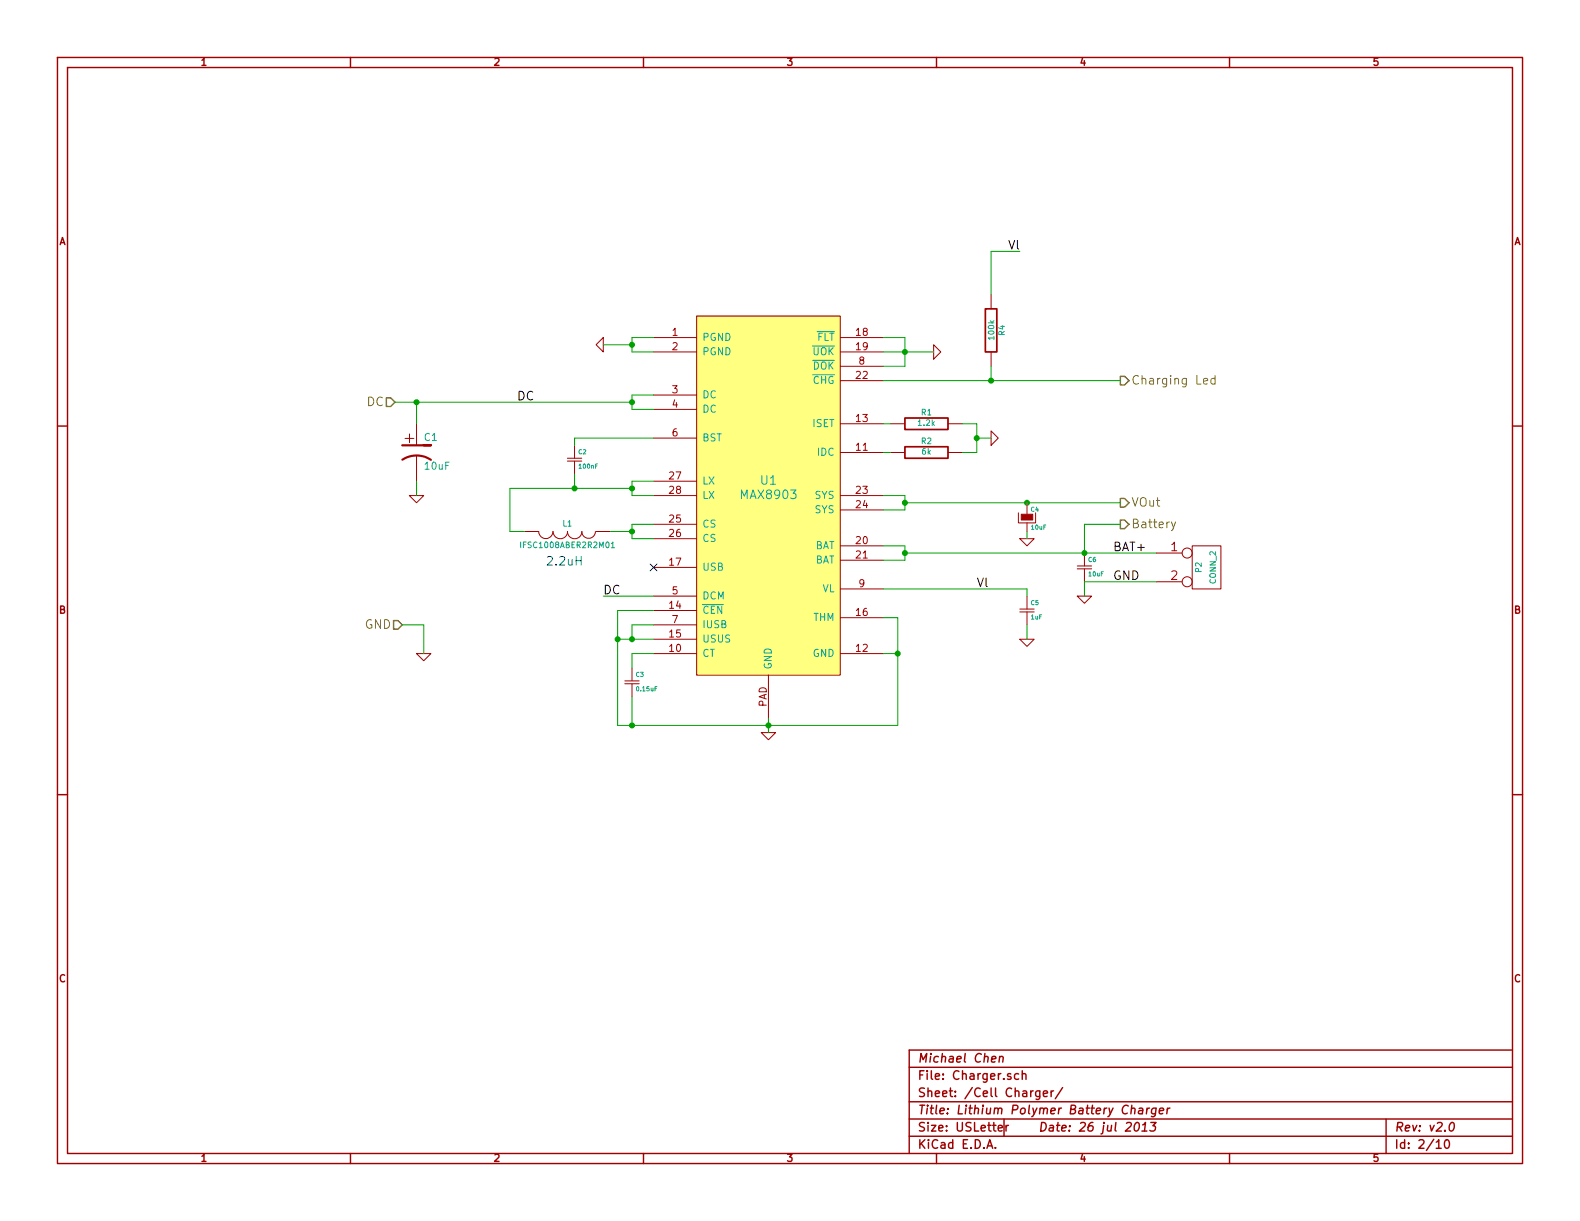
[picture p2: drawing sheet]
<svg xmlns="http://www.w3.org/2000/svg" width="279mm" height="216mm" viewBox="0 0 279 216" stroke-linecap="round" stroke-linejoin="round" font-family="sans-serif">
<g fill="none" stroke="#a00000" stroke-width=".25">
<path d="M10.2 10.2h259v195.5h-259zM11.9 11.9h255.6v192.1h-255.6zM62 10.2v1.7M113.8 10.2v1.7M165.6 10.2v1.7M217.4 10.2v1.7M10.2 75.3h1.7M267.5 75.3h1.7M10.2 140.5h1.7M267.5 140.5h1.7M160.8 188.7h106.7M160.8 194.8h106.7"/>
<path d="M160.8 197.9h106.7M175.3 187.3l.8-.1-.1-.3h-.5l-.2 .7 .2 .2 .4-.1M176.5 199.5l.8-.1-.1-.3-.4-.1-.3 .2 .1 .7h.6M176.8 186.9l.2-.1 .3 .1v.9M176.8 186.8l-.1 1M177.5 197.9v3M177.9 199v1M178.3 199l-.2 .1-.2 .2M180.1 189.9a.48 .48 0 0 0-.6 .1v.7l.2 .2 .4-.1M180.8 190v-.1a.36 .36 0 0 1 .6 .2v.8M180.8 189.3v1.6M183.9 192.9v1.2l-.3 .3-.4-.1"/>
<path d="M183.9 193a.48 .48 0 0 0-.7 0v.8l.2 .1 .5-.1M184.5 193.4l.7-.1v-.3l-.5-.1-.2 .2 .1 .7h.6M185.9 192.9v1M186.3 192.9l-.3 .1-.1 .2M187.9 192.3l-1.3 2M199.5 195.6a.73 .73 0 0 0-1 .4 .73 .73 0 0 0 .5 1l.3-.2M200.1 196.1l.2-.2 .4 .1-.1 1M200.2 195.4l-.2 1.6M200.9 198.6l.3-.1a.88 .88 0 0 1-.3 1.5l-.3-.3a1.17 1.17 0 0 1 .3-1.1zM201.4 196h.6v1M201.9 200h.9M202.1 198.9l.5-.4-.2 1.5"/>
<path d="M202.1 196.3a.69 .69 0 0 0-.8 .3v.3l.2 .1 .5-.1M202.8 195.9l-.1 1.1M203.3 195.9l-.3 .1-.2 .2M203.5 198.5h.9l-.5 .6h.3l.1 .3v.3l-.3 .3-.7-.1M204.4 196l-.1-.1a.52 .52 0 0 0-.6 .3v.6l.2 .2 .4-.1M204.4 195.9l-.1 1.3-.3 .3-.4-.1M205 196.4l.8-.1-.1-.3h-.6l-.1 .7 .2 .3 .4-.1M206.5 195.9l-.2 1.1M206.9 195.9l-.3 .1-.2 .2M245.1 197.9v6.1M256.5 198.6l.4-.1a.88 .88 0 0 1-.3 1.5l-.3-.3a1.19 1.19 0 0 1 .2-1.1zM267.5 185.7h-106.7v18.3"/>
<path d="M62 204v1.7M113.8 204v1.7M160.8 200.9h106.7M165.6 204v1.7M174.5 203l.5-1.5 .5 1.5M174.7 202.6h.7M176 202.9v.1M217.4 204v1.7M254 202l.4-.5v1.5M254 203h.9M255.6 201.7l.2-.2a.86 .86 0 0 1 .5 .7 .86 .86 0 0 1-.4 .8 .81 .81 0 0 1-.3-1.3z"/>
</g>
<path d="M68.3 70.4h.8l.7 .7-.7 .8h-.8zM198.1 66.5h.8l.7 .8-.7 .8h-.8zM198.1 88.1h.8l.7 .8-.7 .8h-.8zM198.1 91.9h.8l.7 .8-.7 .8h-.8zM69.6 109.7h.8l.7 .8-.7 .8h-.8z" fill="none" stroke="#808000" stroke-width=".25"/>
<path d="M212.8 67.4l.8-.1-.1-.3-.4-.1-.3 .2 .1 .7h.6M214.9 67a.48 .48 0 0 0-.7 .1v.7l.2 .1 .5-.1M214.9 66.4v1.5M207.9 92.3l-.5 1.4-.2 .1" fill="none" stroke="#808000" stroke-width=".18"/>
<path d="M123.2 55.9h25.4v63.5h-25.4z" fill="#ffff80" stroke="#ffff80" stroke-width=".25"/>
<g fill="none" stroke="#a00000" stroke-width=".18">
<path d="M106.7 59.7v2.5l-1.3-1.2zM115.6 59.7h7.6M123.2 55.9h25.4v63.5h-25.4zM148.6 59.7h7.6M175.3 52.1v2.5M73.7 74.9v3.8M101.6 78.7v2.3M115.6 62.2h7.6M115.6 69.9h7.6M115.6 72.4h7.6M115.6 77.5h7.6M148.6 62.2h7.6"/>
<path d="M148.6 64.8h7.6M148.6 67.3h7.6M148.6 74.9h7.6M157.5 74.9h2.5M165.1 61l1.3 1.2-1.3 1.3zM167.6 74.9h2.6M175.3 76.2l1.2 1.3-1.2 1.2zM175.3 62.2v2.6M72.4 87.6h2.5l-1.2 1.3zM73.7 80.5v4.6M92.7 94h2.6a1.24 1.24 0 0 0 1.2 1.2 1.24 1.24 0 0 0 1.3-1.2M97.8 94a1.27 1.27 0 0 0 1.3 1.3 1.27 1.27 0 0 0 1.3-1.3 1.27 1.27 0 0 0 1.2 1.3 1.27 1.27 0 0 0 1.3-1.3 1.19 1.19 0 0 0 1.2 1.2 1.19 1.19 0 0 0 1.2-1.2"/>
<path d="M100.3 81.5h2.6M100.3 81h2.6M101.6 81.5v2.3M105.4 94h2.5M115.6 87.6h7.6M115.6 92.7h7.6M115.6 95.3h7.6M115.6 85.1h7.6M148.6 96.5h7.6M148.6 80h7.6M148.6 99.1h7.6M148.6 87.6h7.6"/>
<path d="M148.6 90.2h7.6M157.5 80h2.5M167.6 80h2.6M180.1 90.7v1.8h3v-1.8M180.3 95.3h2.6l-1.3 1.2zM181.6 88.9v2M181.6 92.5v1.5M191.8 97.8v2.3M204.5 97.8h4.5M210.8 96.5h5.1v7.6h-5.1zM73.7 115.6h2.5l-1.3 1.2zM111.8 118.1v2.3"/>
<path d="M115.6 105.4h7.6M115.6 110.5h7.6M115.6 115.6h7.6M115.6 108h7.6M115.6 113h7.6M115.6 100.3h7.6M135.9 119.4v7.6M148.6 104.1h7.6M148.6 115.6h7.6M148.6 109.2h7.6M180.3 113h2.6l-1.3 1.3zM180.3 108.2h2.6"/>
<path d="M180.3 107.7h2.6M181.6 105.4v2.3M181.6 108.2v2.3M190.5 105.4h2.5l-1.2 1.3zM190.5 100.6h2.5M190.5 100.1h2.5M191.8 100.6v2.3M204.5 102.9h4.5M110.5 120.9h2.5M110.5 120.4h2.5M111.8 120.9v2.3M134.6 129.5h2.6l-1.3 1.3z"/>
<circle cx="209.9" cy="97.8" r=".89"/>
<circle cx="209.9" cy="102.9" r=".89"/>
</g>
<path d="M144.5 58.6h3.1M143.7 61.2h3.9M143.7 63.7h3.9M143.7 66.3h3.9M92.1 95.8v1.1M108.1 96.1l.3-.3v1.1M108.1 96.9h.6M124.2 106.9h3.7" fill="none" stroke="#00a0a0" stroke-width=".18"/>
<g fill="none" stroke="#00a000" stroke-width=".18">
<path d="M115.6 59.7h-3.8v2.5h3.8M156.2 59.7h3.8v5.1h-3.8M180.3 44.5h-5v7.6M69.8 71.1h42M73.7 71.1v3.8M106.7 61h5.1M115.6 69.9h-3.8v2.5h3.8M115.6 77.5h-14v1.2M156.2 62.2h8.9M156.2 74.9h1.3M156.2 67.3h41.9M170.2 74.9h2.5v5.1h-2.5"/>
<path d="M172.7 77.5h2.6M175.3 64.8v2.5M73.7 85.1v2.5M101.6 83.8v2.6M107.9 94h3.9M111.8 86.4h-21.6v7.6h2.5M115.6 85.1h-3.8v2.5h3.8M115.6 92.7h-3.8v2.6h3.8M156.2 87.6h3.8v2.6h-3.8M156.2 96.5h3.8v2.6h-3.8M156.2 80h1.3M160 97.8h44.5"/>
<path d="M160 88.9h38.1M181.6 94v1.3M198.1 92.7h-6.3v5.1M71.1 110.5h3.8v5.1M106.7 105.4h8.9M109.2 113h6.4M115.6 110.5h-3.8v2.5M115.6 115.6h-3.8v2.5M115.6 108h-6.4v20.3h49.5v-19.1h-2.5M156.2 115.6h2.5M156.2 104.1h25.4v1.3M181.6 110.5v2.5"/>
<path d="M204.5 102.9h-12.7v2.5M111.8 123.2v5.1M135.9 127v2.5"/>
</g>
<g fill="#00a000" stroke="#00a000" stroke-width=".25">
<circle cx="111.8" cy="94" r=".41"/>
<circle cx="111.8" cy="86.4" r=".41"/>
<circle cx="101.6" cy="86.4" r=".41"/>
<circle cx="160" cy="97.8" r=".41"/>
<circle cx="191.8" cy="97.8" r=".41"/>
<circle cx="160" cy="88.9" r=".41"/>
<circle cx="181.6" cy="88.9" r=".41"/>
<circle cx="172.7" cy="77.5" r=".41"/>
<circle cx="109.2" cy="113" r=".41"/>
<circle cx="111.8" cy="113" r=".41"/>
<circle cx="111.8" cy="71.1" r=".41"/>
<circle cx="160" cy="62.2" r=".41"/>
<circle cx="111.8" cy="61" r=".41"/>
<circle cx="73.7" cy="71.1" r=".41"/>
<circle cx="111.8" cy="128.3" r=".41"/>
<circle cx="135.9" cy="128.3" r=".41"/>
<circle cx="175.3" cy="67.3" r=".41"/>
<circle cx="158.7" cy="115.6" r=".41"/>
</g>
<path d="M174.2 54.6h2.1v7.6h-2.1zM160 73.9h7.6v2h-7.6zM160 79h7.6v2h-7.6z" fill="none" stroke="#a00000" stroke-width=".3"/>
<path d="M115 99.7l1.2 1.2M116.2 99.7l-1.2 1.2" fill="none" stroke="#0000c0" stroke-width=".18"/>
<path d="M71.1 78.7h5.1h-1.3M71.1 81.3a4.6 4.6 0 0 1 5.1 0" fill="none" stroke="#a00000" stroke-width=".38"/>
<path d="M101.9 99.1h.9M102.8 98.4v1.5" fill="none" stroke="#00f" stroke-width=".18"/>
<path d="M180.6 90.9h2v1h-2z" fill="#a00000" stroke="#a00000" stroke-width=".18"/>
<text font-size="2.8" fill="#a00000" x="71.6" y="78.5">+</text>
<g font-size="2.1">
<text x="178.3" y="44.2">Vl</text>
<text x="91.4" y="70.9">DC</text>
<text x="196.8" y="97.5">BAT+</text>
<text x="106.7" y="105.2">DC</text>
<text x="172.7" y="103.9">Vl</text>
<text x="196.8" y="102.6">GND</text>
</g>
<g font-size="2.1" fill="#808000">
<text x="64.8" y="71.9">DC</text>
<text x="200.1" y="68.1">Charging Led</text>
<text x="200.1" y="89.7">VOut</text>
<text x="200.1" y="93.5">Battery</text>
<text x="64.4" y="111.3">GND</text>
</g>
<g font-size="2.1" fill="#00a0a0">
<text x="131.2" y="88.3">MAX8903</text>
<text x="134.5" y="85.8">U1</text>
</g>
<text font-size="2.1" fill="#00f" x="96.5" y="100.1">2.2uH</text>
<g font-size="2.1" fill="#a00000">
<text x="207.1" y="97.5">1</text>
<text x="207.1" y="102.6">2</text>
<text x="162.3" y="191">File: Charger.sch</text>
<text x="162.3" y="188">Michael Chen</text>
<text x="162.3" y="197.1">Title: Lithium Polymer Battery Charger</text>
<text x="162.3" y="194.1">Sheet: /Cell Charger/</text>
<text x="162.3" y="203.2">KiCad E.D.A.</text>
<text x="162.3" y="200.2">Size: USLetter</text>
<text x="183.6" y="200.2">Date: 26 jul 2013</text>
<text x="246.6" y="200.2">Rev: v2.0</text>
<text x="246.6" y="203.2">Id: 2/10</text>
</g>
<g font-size="1.8" fill="#a00000">
<text x="35.6" y="11.7">1</text>
<text x="87.4" y="11.7">2</text>
<text x="139.2" y="11.7">3</text>
<text x="191" y="11.7">4</text>
<text x="242.8" y="11.7">5</text>
<text x="10.4" y="43.4">A</text>
<text x="267.7" y="43.4">A</text>
<text x="118.9" y="59.4">1</text>
<text x="151.4" y="59.4">18</text>
<text x="118.9" y="62">2</text>
<text x="151.4" y="62">19</text>
<text x="151.9" y="64.5">8</text>
<text x="118.9" y="69.6">3</text>
<text x="151.4" y="67.1">22</text>
<text x="118.9" y="72.1">4</text>
<text x="118.9" y="77.2">6</text>
<text x="151.4" y="74.7">13</text>
<text x="151.4" y="79.8">11</text>
<text x="118.4" y="84.8">27</text>
<text x="118.4" y="87.4">28</text>
<text x="151.4" y="87.4">23</text>
<text x="151.4" y="89.9">24</text>
<text x="118.4" y="92.5">25</text>
<text x="118.4" y="95">26</text>
<text x="118.4" y="100.1">17</text>
<text x="151.4" y="96.3">20</text>
<text x="151.4" y="98.8">21</text>
<text x="118.4" y="107.7">14</text>
<text x="118.9" y="105.2">5</text>
<text x="151.9" y="103.9">9</text>
<text x="10.4" y="108.6">B</text>
<text x="118.4" y="112.8">15</text>
<text x="118.9" y="110.2">7</text>
<text x="151.4" y="109">16</text>
<text x="267.7" y="108.6">B</text>
<text x="118.4" y="115.3">10</text>
<text x="151.4" y="115.3">12</text>
<text x="135.6" y="125" transform="rotate(-90 135.6 125)">PAD</text>
<text x="10.4" y="173.7">C</text>
<text x="267.7" y="173.7">C</text>
<text x="35.6" y="205.5">1</text>
<text x="87.4" y="205.5">2</text>
<text x="139.2" y="205.5">3</text>
<text x="191" y="205.5">4</text>
<text x="242.8" y="205.5">5</text>
</g>
<g font-size="1.8" fill="#00a0a0">
<text x="124.2" y="60.3">PGND</text>
<text x="124.2" y="62.9">PGND</text>
<text x="143.6" y="65.4">DOK</text>
<text x="143.6" y="62.9">UOK</text>
<text x="144.3" y="60.3">FLT</text>
<text x="124.2" y="70.5">DC</text>
<text x="143.6" y="67.9">CHG</text>
<text x="124.2" y="73">DC</text>
<text x="143.6" y="75.6">ISET</text>
<text x="75.1" y="78">C1</text>
<text x="75.2" y="83.1">10uF</text>
<text x="124.2" y="78.1">BST</text>
<text x="144.5" y="80.6">IDC</text>
<text x="124.2" y="85.7">LX</text>
<text x="124.2" y="88.3">LX</text>
<text x="144" y="88.3">SYS</text>
<text x="124.2" y="93.3">CS</text>
<text x="124.2" y="95.9">CS</text>
<text x="144" y="90.8">SYS</text>
<text x="124.2" y="101">USB</text>
<text x="143.9" y="97.2">BAT</text>
<text x="143.9" y="99.7">BAT</text>
<text x="124.2" y="106">DCM</text>
<text x="145.3" y="104.8">VL</text>
<text x="124.2" y="111.1">IUSB</text>
<text x="124.2" y="108.6">CEN</text>
<text x="124.2" y="113.7">USUS</text>
<text x="143.7" y="109.9">THM</text>
<text x="124.2" y="116.2">CT</text>
<text x="136.5" y="118.4" transform="rotate(-90 136.5 118.4)">GND</text>
<text x="143.6" y="116.2">GND</text>
</g>
<g font-size="1.4" fill="#00a0a0">
<text x="175.9" y="60" transform="rotate(-90 175.9 60)">100k</text>
<text x="177.7" y="59.3" transform="rotate(-90 177.7 59.3)">R4</text>
<text x="162.4" y="75.3">1.2k</text>
<text x="162.9" y="73.5">R1</text>
<text x="162.9" y="78.6">R2</text>
<text x="163" y="80.4">6k</text>
<text x="99.5" y="93.1">L1</text>
<text x="92.5" y="97">IFSC1008ABER2R2M01</text>
<text x="212.5" y="101.2" transform="rotate(-90 212.5 101.2)">P2</text>
<text x="215.1" y="103.2" transform="rotate(-90 215.1 103.2)">CONN_2</text>
</g>
<g font-size="1.1" fill="#00a0a0">
<text x="102.3" y="80.3">C2</text>
<text x="102.5" y="82.9">100nF</text>
<text x="182.3" y="90.5">C4</text>
<text x="182.4" y="93.7">10uF</text>
<text x="192.5" y="99.4">C6</text>
<text x="192.6" y="101.9">10uF</text>
<text x="182.3" y="107">C5</text>
<text x="182.3" y="109.6">1uF</text>
<text x="112.5" y="119.7">C3</text>
<text x="112.7" y="122.3">0.15uF</text>
</g>
</svg>
